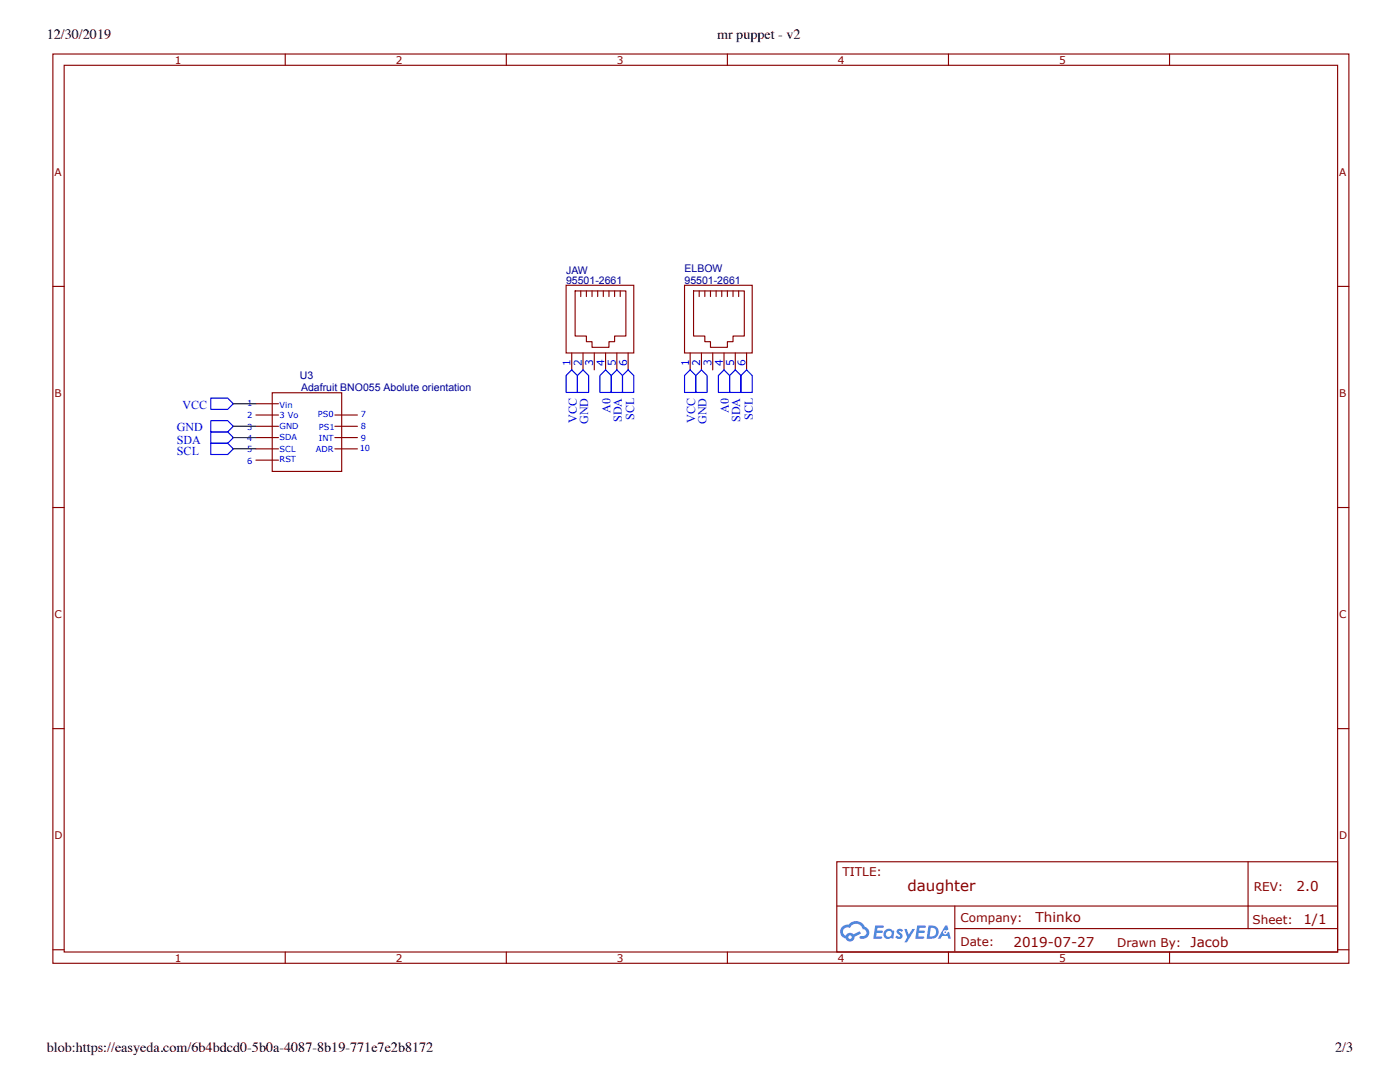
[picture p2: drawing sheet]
<svg xmlns="http://www.w3.org/2000/svg" width="279mm" height="216mm" viewBox="0 0 279 216" stroke-linecap="round" stroke-linejoin="round" font-family="sans-serif">
<g fill="none" stroke="#800" stroke-width=".23">
<path d="M10.6 10.8h258.6v181.4h-258.6zM12.8 13h254.1v177h-254.1zM56.9 10.8v2.2M101 10.8v2.2M145.2 10.8v2.2M189.3 10.8v2.2M233.4 10.8v2.2M10.6 57.1h2.2M266.9 57.1h2.3M10.6 101.3h2.2M266.9 101.3h2.3M10.6 145.4h2.2"/>
<path d="M266.9 145.4h2.3M167 172h99.9v18h-99.9zM249.1 172v13.3M10.6 189.5h2.2M56.9 190v2.2M101 190v2.2M145.2 190v2.2M167 180.8h99.9M189.3 190v2.2M190.6 185.3h76.3M190.6 180.8v9M233.4 190v2.2"/>
<path d="M266.9 189.5h2.3"/>
</g>
<g fill="#58f">
<path d="M179.1 185.5l.5-.2 .3 .1 .3 .2-.2 .4a.3 .3 0 0 0-.3-.3 .3 .3 0 0 0-.3 .2l.1 .1a.75 .75 0 0 1 .6 .5 .75 .75 0 0 1-.3 .8h-.6l-.5-.3 .3-.3 .4 .2 .2-.2a1.05 1.05 0 0 1-.6-1.1z"/>
<path d="M180.5 185.4h.5l.4 1.1 .7-1.1h.5l-1.6 2.6h-.5l.5-.9z"/>
<path d="M174.7 184.7h1.6l.1 .2-.2 .2h-1.1l-.1 .6h1l.2 .2-.2 .3h-1l-.1 .7h.9h.2v.3l-1.7 .1z"/>
<path d="M183 184.7h1.7l.1 .2-.3 .2h-1l-.1 .6h1l.2 .2-.2 .3h-1l-.1 .7h.9h.2v.3l-1.7 .1z"/>
<path d="M188.6 184.7h.5l.2 .8-.4 .2a.45 .45 0 0 0-.7 .2 .45 .45 0 0 0 .3 .6 .45 .45 0 0 0 .6-.4l.3-.2 .4 1.4h-.5l-.2-.5h-1.1l-.3 .5h-.6z"/>
<path d="M185.3 184.7l-.4 2.6h.9a1.34 1.34 0 0 0 1.5-1.3 1.34 1.34 0 0 0-1.6-1.3zM185.8 185.1a.91 .91 0 0 1 1 1.1 .91 .91 0 0 1-1.3 .7z"/>
<path d="M176.6 185.7a.98 .98 0 0 0-.1 1.4 .98 .98 0 0 0 1.4 .1l.4 .1 .2-1.4-.4-.2a.97 .97 0 0 0-1.5 0zM176.7 186.4a.6 .6 0 0 1 1.2 0 .6 .6 0 0 1-1.2 0z"/>
<path d="M168.1 184.9a1.39 1.39 0 0 0 .7 2.4 .92 .92 0 0 0 1 .6 .92 .92 0 0 0 .7-1l1.3-.6-.2-.5-1.3 .6-.2-.1a.93 .93 0 0 0-1.3 .4 .89 .89 0 0 1-.5-1.2 .89 .89 0 0 1 1.3-.3 1.35 1.35 0 0 1 1.4-.9 1.35 1.35 0 0 1 1.2 1.1 .73 .73 0 0 1 .7 .9 .73 .73 0 0 1-1 .5 .28 .28 0 0 0-.4 .2 .28 .28 0 0 0 .3 .3 1.26 1.26 0 0 0 1.6-.8 1.26 1.26 0 0 0-.8-1.6 2 2 0 0 0-3.4-.4l-.6 .1zM169.3 187a.35 .35 0 0 1 .7 0 .35 .35 0 0 1-.7 0z"/>
<circle cx="188.6" cy="186" r=".17"/>
</g>
<g fill="none" stroke="#800" stroke-width=".23">
<path d="M113 56.9h13.5v13.5h-13.5zM114.8 58.1h10.1v9h-2.2v1.1h-1.2v1.1h-3.3v-1.1h-1.2v-1.1h-2.2zM115.9 58.1v1.1M117 58.1v1.1M118.2 58.1v1.1M119.3 58.1v1.1M120.4 58.1v1.1M121.5 58.1v1.1M122.7 58.1v1.1M123.8 58.1v1.1M136.6 56.9h13.5v13.5h-13.5zM138.4 58.1h10.1v9h-2.2v1.1h-1.1v1.1h-3.4v-1.1h-1.1v-1.1h-2.3z"/>
<path d="M139.5 58.1v1.1M140.7 58.1v1.1M141.8 58.1v1.1M142.9 58.1v1.1M144 58.1v1.1M145.2 58.1v1.1M146.3 58.1v1.1M147.4 58.1v1.1M54.3 78.4h13.9v15.7h-13.9zM114.1 70.4v3.4M116.4 70.4v3.4M118.6 70.4v3.4"/>
<path d="M120.9 70.4v3.4M123.1 70.4v3.4M125.4 70.4v3.4M137.7 70.4v3.4M140 70.4v3.4M142.2 70.4v3.4M144.5 70.4v3.4M146.7 70.4v3.4M149 70.4v3.4M51.1 80.6h4.5M51.1 82.8h4.5M51.1 85.1h4.5"/>
<path d="M51.1 87.3h4.5M51.1 89.6h4.5M51.1 91.8h4.5M66.8 82.8h4.5M66.8 85.1h4.5M66.8 87.3h4.5M66.8 89.6h4.5"/>
</g>
<g fill="none" stroke="#00f" stroke-width=".23">
<path d="M42.1 79.4h3.3l1.2 1.2-1.2 1.1h-3.3zM114.1 73.8l1.1 1.1v3.4h-2.2v-3.4zM116.4 73.8l1.1 1.1v3.4h-2.3v-3.4zM119.7 74.9l1.2-1.1 1.1 1.1v3.4h-2.3zM123.1 73.8l1.1 1.1v3.4h-2.2v-3.4zM125.4 73.8l1.1 1.1v3.4h-2.3v-3.4zM136.6 74.9l1.1-1.1 1.2 1.1v3.4h-2.3zM140 73.8l1.1 1.1v3.4h-2.2v-3.4zM143.4 74.9l1.1-1.1 1.1 1.1v3.4h-2.2zM146.7 73.8l1.2 1.1v3.4h-2.3v-3.4zM149 73.8l1.1 1.1v3.4h-2.2v-3.4zM42.1 83.9h3.3l1.2 1.2-1.2 1.1h-3.3z"/>
<path d="M42.1 86.2h3.3l1.2 1.1-1.2 1.1h-3.3zM42.1 88.4h3.3l1.2 1.2-1.2 1.1h-3.3z"/>
</g>
<path d="M46.6 80.6h4.5M46.6 85.1h4.5M46.6 87.3h4.5M46.6 89.6h4.5" fill="none" stroke="#080" stroke-width=".23"/>
<text font-size="3" fill="#800" x="181.1" y="177.7">daughter</text>
<g font-size="2.8">
<text x="9.3" y="7.8">12/30/2019</text>
<text x="143.1" y="7.8">mr puppet - v2</text>
<text x="9.3" y="209.9">blob:https://easyeda.com/6b4bdcd0-5b0a-4087-8b19-771e7e2b8172</text>
<text x="266.5" y="209.9">2/3</text>
</g>
<g font-size="2.7" fill="#800">
<text x="258.8" y="177.9">2.0</text>
<text x="206.7" y="184">Thinko</text>
<text x="260.1" y="184.4">1/1</text>
<text x="202.3" y="188.9">2019-07-27</text>
</g>
<g font-size="2.4" fill="#00f">
<text x="36.4" y="81.6">VCC</text>
<text x="121.8" y="82.4" transform="rotate(-90 121.8 82.4)">A0</text>
<text x="126.6" y="83.8" transform="rotate(-90 126.6 83.8)">SCL</text>
<text x="145.5" y="82.4" transform="rotate(-90 145.5 82.4)">A0</text>
<text x="150.2" y="83.8" transform="rotate(-90 150.2 83.8)">SCL</text>
<text x="35.3" y="86.1">GND</text>
<text x="35.3" y="88.5">SDA</text>
<text x="115.1" y="84.4" transform="rotate(-90 115.1 84.4)">VCC</text>
<text x="117.4" y="84.6" transform="rotate(-90 117.4 84.6)">GND</text>
<text x="124.1" y="84.2" transform="rotate(-90 124.1 84.2)">SDA</text>
<text x="138.8" y="84.4" transform="rotate(-90 138.8 84.4)">VCC</text>
<text x="141" y="84.6" transform="rotate(-90 141 84.6)">GND</text>
<text x="147.7" y="84.2" transform="rotate(-90 147.7 84.2)">SDA</text>
<text x="35.3" y="90.8">SCL</text>
</g>
<g font-size="2.4" fill="#800">
<text x="168.1" y="174.9">TITLE:</text>
<text x="250.2" y="177.9">REV:</text>
<text x="191.7" y="183.9">Company:</text>
<text x="250" y="184.3">Sheet:</text>
<text x="191.7" y="188.8">Date:</text>
<text x="223" y="188.9">Drawn By: Jacob</text>
</g>
<g font-size="2.1" fill="#800">
<text x="34.9" y="12.7">1</text>
<text x="79" y="12.7">2</text>
<text x="123.1" y="12.7">3</text>
<text x="167.2" y="12.7">4</text>
<text x="211.3" y="12.7">5</text>
<text x="10.9" y="35.1">A</text>
<text x="267.3" y="35.1">A</text>
<text x="10.9" y="79.2">B</text>
<text x="267.3" y="79.2">B</text>
<text x="10.9" y="123.3">C</text>
<text x="267.3" y="123.3">C</text>
<text x="10.9" y="167.5">D</text>
<text x="267.3" y="167.5">D</text>
<text x="34.9" y="191.9">1</text>
<text x="79" y="191.9">2</text>
<text x="123.1" y="191.9">3</text>
<text x="167.2" y="191.9">4</text>
<text x="211.3" y="191.9">5</text>
</g>
<g font-size="2.1" fill="#000080">
<text x="113" y="56.6">95501-2661</text>
<text x="113" y="54.7">JAW</text>
<text x="136.6" y="56.6">95501-2661</text>
<text x="136.6" y="54.3">ELBOW</text>
<text x="59.9" y="75.7">U3</text>
<text x="60.1" y="78">Adafruit BNO055 Abolute orientation</text>
</g>
<g font-size="2.1" fill="#00f">
<text x="113.9" y="73.1" transform="rotate(-90 113.9 73.1)">1</text>
<text x="116.1" y="73.1" transform="rotate(-90 116.1 73.1)">2</text>
<text x="118.4" y="73.1" transform="rotate(-90 118.4 73.1)">3</text>
<text x="120.6" y="73.1" transform="rotate(-90 120.6 73.1)">4</text>
<text x="122.9" y="73.1" transform="rotate(-90 122.9 73.1)">5</text>
<text x="125.1" y="73.1" transform="rotate(-90 125.1 73.1)">6</text>
<text x="137.5" y="73.1" transform="rotate(-90 137.5 73.1)">1</text>
<text x="139.8" y="73.1" transform="rotate(-90 139.8 73.1)">2</text>
<text x="142" y="73.1" transform="rotate(-90 142 73.1)">3</text>
<text x="144.3" y="73.1" transform="rotate(-90 144.3 73.1)">4</text>
<text x="146.5" y="73.1" transform="rotate(-90 146.5 73.1)">5</text>
<text x="148.8" y="73.1" transform="rotate(-90 148.8 73.1)">6</text>
</g>
<g font-size="1.7" fill="#00f">
<text x="49.3" y="81">1</text>
<text x="49.3" y="83.5">2</text>
<text x="55.8" y="81.5">Vin</text>
<text x="55.8" y="83.5">3 Vo</text>
<text x="63.4" y="83.3">PS0</text>
<text x="72" y="83.3">7</text>
<text x="49.3" y="85.7">3</text>
<text x="49.3" y="88">4</text>
<text x="55.8" y="85.5">GND</text>
<text x="55.8" y="87.8">SDA</text>
<text x="63.7" y="85.7">PS1</text>
<text x="63.7" y="88">INT</text>
<text x="72" y="85.5">8</text>
<text x="72" y="88">9</text>
<text x="49.3" y="90.2">5</text>
<text x="49.3" y="92.5">6</text>
<text x="55.8" y="90.2">SCL</text>
<text x="55.8" y="92.3">RST</text>
<text x="63.1" y="90.2">ADR</text>
<text x="71.8" y="90">10</text>
</g>
</svg>
